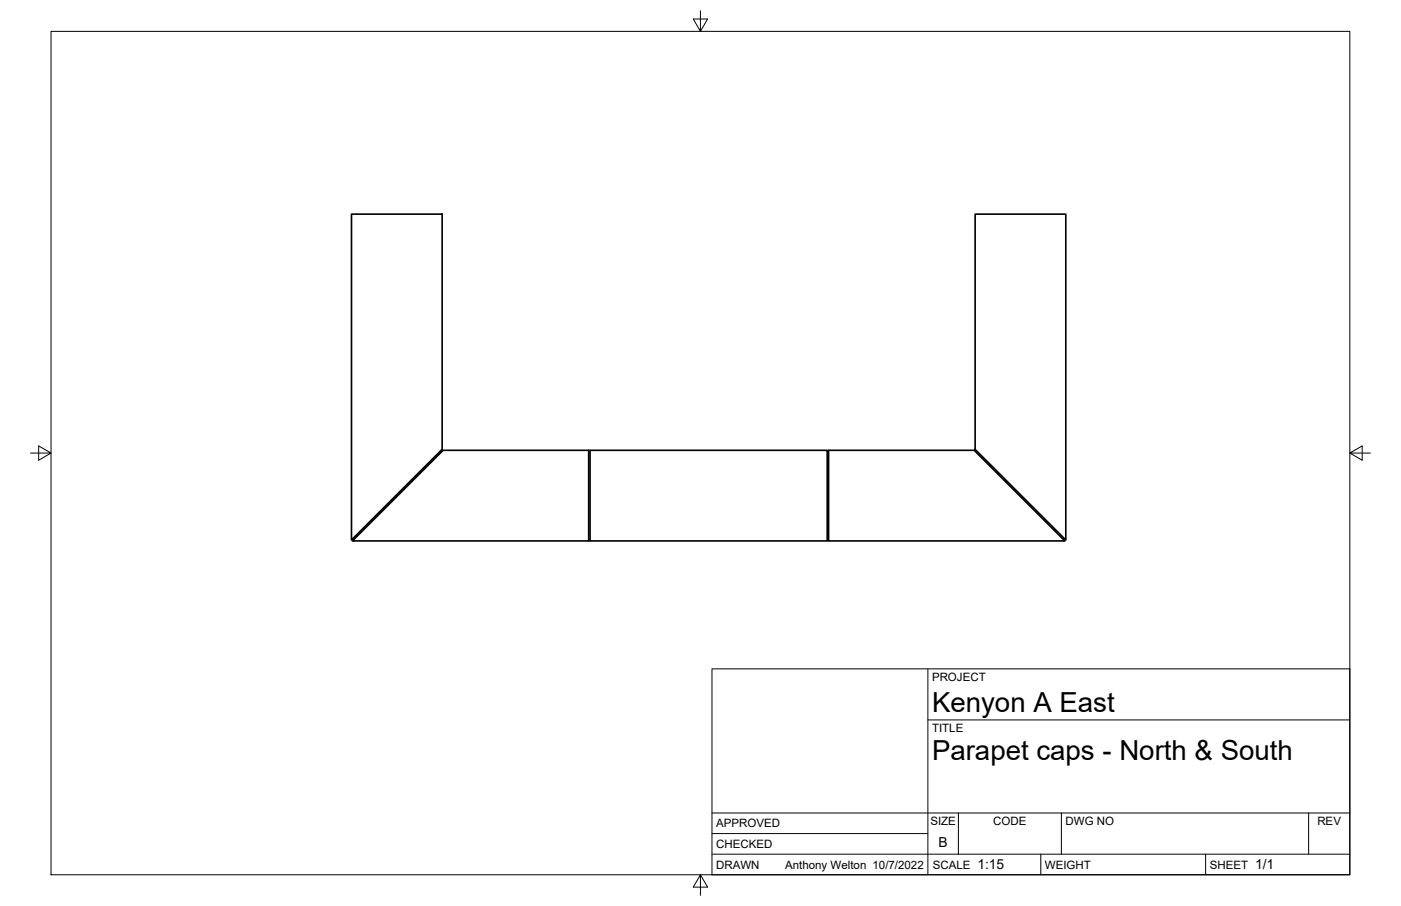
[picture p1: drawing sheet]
<svg xmlns="http://www.w3.org/2000/svg" width="432mm" height="279mm" viewBox="0 0 432 279" stroke-linecap="round" stroke-linejoin="round" font-family="sans-serif">
<!-- layer: Visible -->
<path d="M108.3 66h28v72.6l-28 27.9zM300.5 66h28v100.5l-28-27.9zM181.9 138.9h73.1v27.9h-73.1zM255.4 138.9h44.8l28 27.9h-72.8zM108.6 166.8l28-27.9h44.8v27.9z" fill="none" stroke="#000" stroke-width=".51"/>
<!-- layer: Border -->
<path d="M15.7 9.7h400.3v260.1h-400.3zM215.9 3.3v6.4l-2.2-3.8h4.4l-2.2 3.8M9.4 139.7h6.3l-3.8-2.2v4.4l3.8-2.2M416 139.7l3.8 2.2v-4.4l-3.8 2.2h6.4M215.9 269.8l2.2 3.8h-4.4l2.2-3.8v6.3" fill="none" stroke="#000" stroke-width=".31"/>
<!-- layer: Titleblock -->
<path d="M219.4 206.3h196.6v63.5h-196.6zM286 206.3v63.5M286 222h130M219.4 257.1h66.6M219.4 250.7h196.6M295.4 250.7v12.7M327.1 250.7v12.7M403.3 250.7v12.7M219.4 263.4h196.6M320.8 263.4v6.4M371.6 263.4v6.4" fill="none" stroke="#000" stroke-width=".31"/>
<g font-size="8.5">
<text x="287.3" y="219.5">Kenyon A East</text>
<text x="287.3" y="234.5">Parapet caps - North &amp; South</text>
</g>
<g font-size="4.3">
<text x="289.3" y="261.2">B</text>
<text x="301.2" y="268.1">1:15</text>
<text x="386.8" y="268.1">1/1</text>
</g>
<g font-size="3.5">
<text x="287.3" y="210.1">PROJECT</text>
<text x="287.3" y="225.8">TITLE</text>
<text x="220.7" y="255.2">APPROVED</text>
<text x="286.7" y="254.5">SIZE</text>
<text x="306.1" y="254.5">CODE</text>
<text x="328.4" y="254.5">DWG NO</text>
<text x="406" y="254.5">REV</text>
<text x="220.7" y="261.5">CHECKED</text>
<text x="220.7" y="267.9">DRAWN</text>
<text x="242" y="267.9">Anthony Welton 10/7/2022</text>
<text x="287.5" y="267.9">SCALE</text>
<text x="322.1" y="267.9">WEIGHT</text>
<text x="372.9" y="267.9">SHEET</text>
</g>
</svg>
